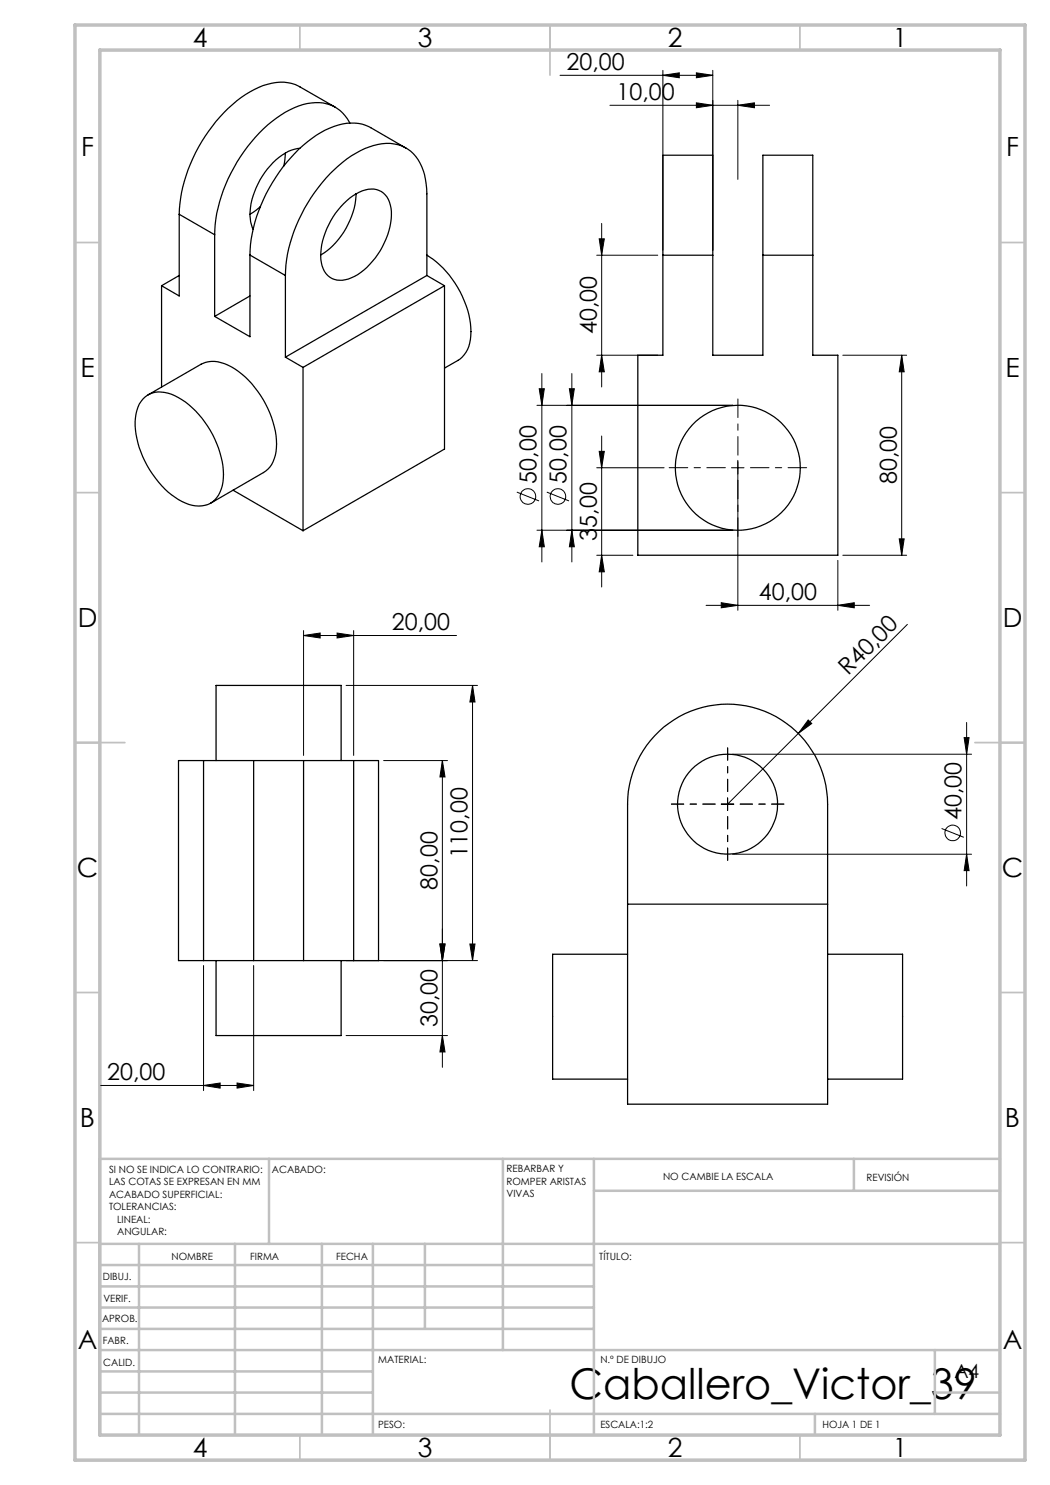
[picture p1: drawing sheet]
<svg xmlns="http://www.w3.org/2000/svg" width="210mm" height="297mm" viewBox="0 0 210 297" stroke-linecap="round" stroke-linejoin="round" font-family="sans-serif">
<g fill="none" stroke="#000" stroke-width=".2">
<path d="M112 15.1h30.6M132.6 15.1l3.3-.5v1zM132.6 14.1v36M139.3 14.6l3.3 .5-3.3 .5zM142.6 14.1v36M122 21.1h31.9M139.3 20.6l3.3 .5-3.3 .5zM147.6 21.1l3.3-.5v1zM147.6 20.1v15.8M119.3 51h12.3M119.8 47.8h1.1l-.6 3.2zM120.3 44.7v32.7"/>
<path d="M107.8 77.7h1.1l-.5 3.4zM108.4 74.7v37.7M113.9 77.7h1l-.5 3.4zM114.4 74.7v37.7M119.3 71h12.3M120.3 71l.6 3.4h-1.1zM168.6 71h12.7M180.3 71v40.1M180.3 71l.5 3.4h-1zM103.4 98.4l4.4 1.8M107.4 81.1h39.2M109.4 98.4l4.4 1.8"/>
<path d="M119.3 93.6h13.5M119.8 90.3h1.1l-.6 3.3zM120.3 87.2v30.2M146.3 93.6h2.5M147.6 92.1v30M107.4 106h39.2M108.4 106l.5 3.4h-1.1zM114.4 106l.5 3.4h-1zM119.3 111.1h7.3M120.3 111.1l.6 3.3h-1.1zM167.6 112.1v10M168.6 111.1h12.7"/>
<path d="M179.8 107.8h1l-.5 3.3zM60.7 127.1l3.3-.5v1zM60.7 126.1v25M60.7 127.1h30.6M67.4 126.6l3.3 .5-3.3 .5zM69.2 137.1h26.3M70.7 126.1v25M94.5 137.1v55M94.5 137.1l.5 3.3h-1zM141.2 121.1h32.7M144.3 120.5l3.3 .6-3.3 .5zM167.6 121.1l3.3-.6v1.1z"/>
<path d="M181.5 124.9l-21.8 21.8M76.7 152.1h12.8M88.5 152.1v61.4M88.5 152.1l.5 3.3h-1zM145.5 159.6v2.5M146.5 150.8h47.8M159.7 146.7l-14.2 14.1M161.6 144l.7 .7-2.6 2zM192.8 147.5h1l-.5 3.3zM193.3 144.5v32.7M144.3 160.8h2.5M146.5 170.8h47.8"/>
<path d="M188.3 165.7l4.5 1.8M193.3 170.8l.5 3.3h-1zM40.7 193.1v25M50.7 193.1v25M69.2 192.1h26.3M88 188.8h1l-.5 3.3zM94 188.8h1l-.5 3.3zM20.1 217.1h30.6M40.7 217.1l3.3-.5v1zM47.4 216.6l3.3 .5-3.3 .5zM69.2 207.1h20.3M88.5 207.1l.5 3.3h-1z"/>
<circle cx="105.6" cy="99.3" r="1.56"/>
<circle cx="111.6" cy="99.3" r="1.56"/>
<circle cx="190.5" cy="166.6" r="1.56"/>
</g>
<path d="M145.1 93.5h-11.3M147.6 91v-11.2M147.6 96v11.3M150.1 93.5h11.2" fill="none" stroke="#000" stroke-width=".2" stroke-dasharray="15.2 1.3 1.3 1.3" stroke-dashoffset="11.5"/>
<path d="M145.5 158.3v-8.7M143 160.8h-8.7M145.5 163.3v8.8M148 160.8h8.8" fill="none" stroke="#000" stroke-width=".2" stroke-dasharray="15.2 1.3 1.3 1.3" stroke-dashoffset="12.8"/>
<g fill="none" stroke="#c0c0c0" stroke-width=".35">
<path d="M60 5v5M110 5v10M160 5v5M15 48.5h5M200 48.5h5M15 98.5h5M200 98.5h5M15 148.5h10M195 148.5h10M15 198.5h5M200 198.5h5M15 248.5h5"/>
<path d="M200 248.5h5M60 287v5M110 282v10M160 287v5"/>
</g>
<g fill="none" stroke="#c0c0c0" stroke-width=".5">
<path d="M53.8 231.8v17M100.6 231.8v38.2M118.8 231.8v55.2M118.8 238.2h81.2M170.8 231.8v6.4M200 231.8h-180v55.2M20 248.8h180M20 257.3h98.8M20 253h98.8M27.8 248.8v38.2M47 248.8v38.2M64.4 248.8v38.2"/>
<path d="M74.6 248.8v38.2M85 248.8v17M20 265.8h98.8M20 261.5h98.8M20 278.5h54.6M20 274.3h54.6M20 270h180M187 278.5h13M187 270v12.8M20 282.8h180M163 282.8v4.2"/>
</g>
<path d="M15 5h190v287h-190zM20 10h180v277h-180z" fill="none" stroke="#c0c0c0" stroke-width=".7"/>
<g fill="#000">
<path d="M161.6 144l.7 .7-2.6 2z"/>
<path d="M147.6 21.1l3.3-.5v1zM139.3 20.6l3.3 .5-3.3 .5zM67.4 126.6l3.3 .5-3.3 .5zM60.7 127.1l3.3-.5v1z"/>
<path d="M119.8 90.3h1.1l-.6 3.3zM120.3 111.1l.6 3.3h-1.1zM88 188.8h1l-.5 3.3zM88.5 207.1l.5 3.3h-1z"/>
<path d="M179.8 107.8h1l-.5 3.3zM180.3 71l.5 3.4h-1zM108.4 106l.5 3.4h-1.1zM107.8 77.7h1.1l-.5 3.4zM120.3 71l.6 3.4h-1.1zM119.8 47.8h1.1l-.6 3.2zM114.4 106l.5 3.4h-1zM113.9 77.7h1l-.5 3.4zM88 188.8h1l-.5 3.3zM88.5 152.1l.5 3.3h-1zM94 188.8h1l-.5 3.3zM94.5 137.1l.5 3.3h-1zM193.3 170.8l.5 3.3h-1zM192.8 147.5h1l-.5 3.3z"/>
<path d="M144.3 120.5l3.3 .6-3.3 .5zM167.6 121.1l3.3-.6v1.1zM132.6 15.1l3.3-.5v1zM139.3 14.6l3.3 .5-3.3 .5zM40.7 217.1l3.3-.5v1zM47.4 216.6l3.3 .5-3.3 .5z"/>
</g>
<g fill="none" stroke="#000" stroke-width=".25">
<path d="M57.1 30.6a15.2 15.2 0 0 0-7 13.1l.5 2.2M57.1 30.6l-.3 2.6M60 29.7l-1.7 .3-1.2 .6M67.1 21.4l-7.1-4a8.5 8.5 0 0 0-7.4-.3 26.3 26.3 0 0 0-12.3 11.3 30.3 30.3 0 0 0-4.5 14.5M70 24.6a7.3 7.3 0 0 0-8.5-3.9 22.2 22.2 0 0 0-12 8.6 30.4 30.4 0 0 0-6.6 17.7M71.2 38.8a15.5 15.5 0 0 1-7.1 12.2M81.2 29.6l-7-4.1a9.7 9.7 0 0 0-9.2 .5 30.9 30.9 0 0 0-14.3 19.6l-.5 2.2-.2 3.2M32.3 57.1v20.3M35.8 42.9l7.1 4.1M35.8 42.9v16.3l-3.5-2.1M35.8 55.1l-3.5 2M42.9 47v16.3"/>
<path d="M50 51l7.1 4.1M50 51v16.3l-7.1-4M50 59.2l-7.1 4.1M52.1 41.3l-2.1 1.6M57.1 55.1a31.3 31.3 0 0 1 8.9-20.4 18.9 18.9 0 0 1 10.4-6 7.3 7.3 0 0 1 8.3 5.4l.5 2.7 .2 2v16.3M57.1 55.1v16.3M68.8 40.7a8.1 8.1 0 0 1 6-2.9 4.1 4.1 0 0 1 3.4 3.9 15.2 15.2 0 0 1-7.3 13.6 4.4 4.4 0 0 1-5.7-.6 7.7 7.7 0 0 1-.7-6.5 16.6 16.6 0 0 1 4.3-7.5zM85.4 51a19.3 19.3 0 0 1 8.8 16.1 5.9 5.9 0 0 1-2.6 5l-2.7 1.5M85.4 55.1l-28.3 16.3M85.4 55.1l3.5 2M88.9 57.1l-28.3 16.4M88.9 57.1v32.7l-28.3 16.3"/>
<path d="M132.6 51v-20h10v20M132.6 51h10M132.6 51v20h-5v40.1h40v-40.1h-5v-20M142.6 51v20h10v-20M152.6 51v-20h10v20M152.6 51h10M28.5 79.9a4.9 4.9 0 0 1 5.8-1.1 18.3 18.3 0 0 1 9.7 11.8 10.1 10.1 0 0 1-.6 8.9 5 5 0 0 1-6.3 1.1 18 18 0 0 1-8.9-10.2 12.2 12.2 0 0 1-.4-9.5zM29.6 79l10.6-6.2a6.1 6.1 0 0 1 6.1 .6 19.2 19.2 0 0 1 9 16.2 5.9 5.9 0 0 1-2.6 4.9l-10.6 6.1M57.1 71.4l3.5 2.1M60.6 73.5v32.6M46.6 98l14 8.1M35.7 152.1h40v40h-40z"/>
<path d="M40.7 152.1v40M43.2 152.1v-15h25v15M50.7 152.1v40M60.7 152.1v40M70.7 152.1v40M131 147.1a20 20 0 0 1 21.9-4.9 20 20 0 0 1 12.6 18.6v60h-40v-60a20.1 20.1 0 0 1 5.5-13.7zM43.2 192.1v15h25v-15M125.5 190.8h-15v25h15M125.5 180.8h40M165.5 190.8h15v25h-15"/>
<circle cx="147.6" cy="93.6" r="12.5"/>
<circle cx="145.5" cy="160.8" r="10"/>
</g>
<text font-size="8.5" x="113.9" y="279.7">Caballero_Victor_39</text>
<g font-size="5.3">
<text x="38.5" y="9.5">4</text>
<text x="83.5" y="9.5">3</text>
<text x="133.6" y="9.5">2</text>
<text x="178.6" y="9.5">1</text>
<text x="16.2" y="31.3">F</text>
<text x="201.2" y="31.3">F</text>
<text x="16.1" y="75.5">E</text>
<text x="201.1" y="75.5">E</text>
<text x="15.5" y="125.5">D</text>
<text x="200.5" y="125.5">D</text>
<text x="15.4" y="175.5">C</text>
<text x="200.4" y="175.5">C</text>
<text x="16" y="225.5">B</text>
<text x="201" y="225.5">B</text>
<text x="15.5" y="269.8">A</text>
<text x="200.5" y="269.8">A</text>
<text x="38.5" y="291.5">4</text>
<text x="83.5" y="291.5">3</text>
<text x="133.6" y="291.5">2</text>
<text x="178.6" y="291.5">1</text>
</g>
<g font-size="4.7">
<text x="113.3" y="14">20,00</text>
<text x="123.3" y="20">10,00</text>
<text x="119.3" y="66.9" transform="rotate(-90 119.3 66.9)">40,00</text>
<text x="107.3" y="96.7" transform="rotate(-90 107.3 96.7)">50,00</text>
<text x="113.3" y="96.7" transform="rotate(-90 113.3 96.7)">50,00</text>
<text x="179.3" y="96.9" transform="rotate(-90 179.3 96.9)">80,00</text>
<text x="119.3" y="108.1" transform="rotate(-90 119.3 108.1)">35,00</text>
<text x="151.8" y="120">40,00</text>
<text x="78.4" y="126.1">20,00</text>
<text x="169.6" y="135.3" transform="rotate(-45 169.6 135.3)">R40,00</text>
<text x="192.3" y="164" transform="rotate(-90 192.3 164)">40,00</text>
<text x="93.5" y="171.7" transform="rotate(-90 93.5 171.7)">110,00</text>
<text x="87.5" y="177.9" transform="rotate(-90 87.5 177.9)">80,00</text>
<text x="87.5" y="205.4" transform="rotate(-90 87.5 205.4)">30,00</text>
<text x="21.5" y="216.1">20,00</text>
</g>
<text font-size="3.9" x="190.9" y="275.5">A4</text>
<g font-size="2">
<text x="21.8" y="234.6">SI NO SE INDICA LO CONTRARIO:</text>
<text x="21.8" y="237.1">LAS COTAS SE EXPRESAN EN MM</text>
<text x="21.8" y="239.6">ACABADO SUPERFICIAL:</text>
<text x="54.4" y="234.6">ACABADO:</text>
<text x="101.3" y="234.5">REBARBAR Y</text>
<text x="101.3" y="237">ROMPER ARISTAS</text>
<text x="101.3" y="239.5">VIVAS</text>
<text x="132.6" y="236">NO CAMBIE LA ESCALA</text>
<text x="173.3" y="236.2">REVISIÓN</text>
<text x="21.8" y="242.1">TOLERANCIAS:</text>
<text x="23.4" y="244.6">LINEAL:</text>
<text x="23.4" y="247.1">ANGULAR:</text>
<text x="34.3" y="252">NOMBRE</text>
<text x="50" y="251.9">FIRMA</text>
<text x="67.2" y="251.9">FECHA</text>
<text x="119.9" y="251.9">TÍTULO:</text>
<text x="20.6" y="256.1">DIBUJ.</text>
<text x="20.7" y="260.3">VERIF.</text>
<text x="20.4" y="264.4">APROB.</text>
<text x="20.5" y="268.8">FABR.</text>
<text x="20.7" y="273.1">CALID.</text>
<text x="75.6" y="272.5">MATERIAL:</text>
<text x="120.1" y="272.5">N.º DE DIBUJO</text>
<text x="75.6" y="285.5">PESO:</text>
<text x="120.1" y="285.6">ESCALA:1:2</text>
<text x="164.5" y="285.6">HOJA 1 DE 1</text>
</g>
</svg>
